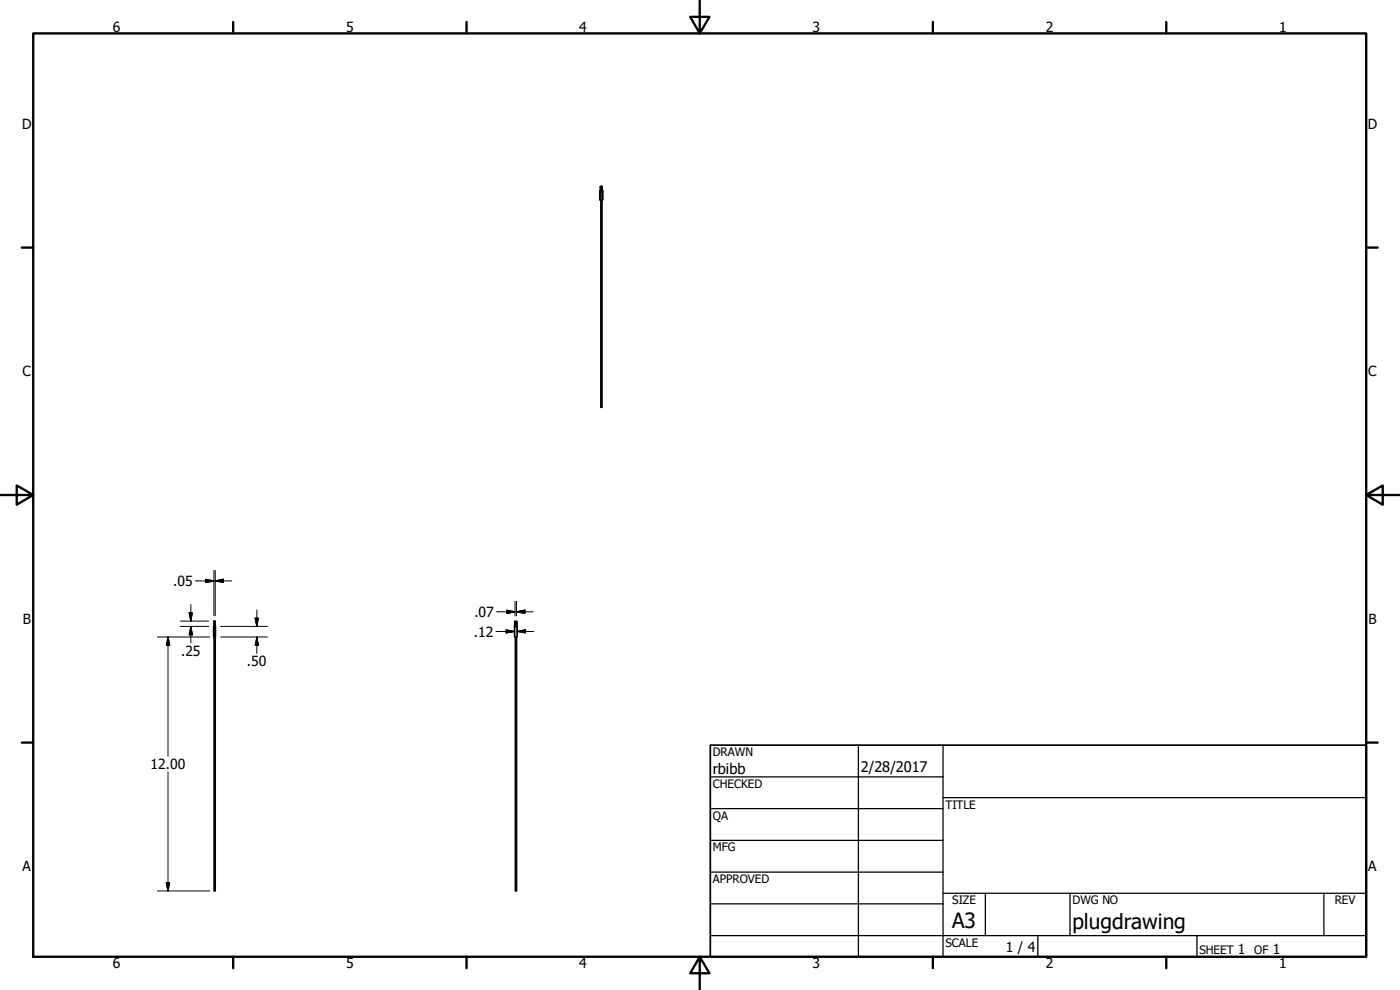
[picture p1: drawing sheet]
<svg xmlns="http://www.w3.org/2000/svg" width="420mm" height="297mm" viewBox="0 0 420 297" stroke-linecap="round" stroke-linejoin="round" font-family="sans-serif">
<!-- layer: Visible (ANSI) -->
<g fill="none" stroke="#000" stroke-width=".51">
<path d="M180.1 56.1l.3 .1M180.1 57.3l-.1 .1M180.4 56.2v1.3l-.3-.1v-1.3l.3 .1v1.3l-.4-.1M180.4 57.1h.1M180.5 57.2v-1.3l.2 .1v1.3M180.5 55.9l.2 .1v1.3l-.2-.1M180.7 57.2l.2 .1v2.6l-.6 .3-.3-.2v-2.6M180.9 57.3l-.6 .3 .1 64.6 .3-.1v-62.1M64.1 187.9h.5v3.2h-.5zM64.2 187.9v-1.5h.4v1.5M64.3 191.1v76.2h.3v-76.2M154.4 187.9h.8v3.2h-.8z"/>
<path d="M154.5 187.9v-1.5l.1 1.5M154.7 191.1v76.2h.3v-76.2M155 187.9v-1.5l.1 1.5"/>
</g>
<!-- layer: Hidden (ANSI) -->
<path d="M64.5 186.4v.5M64.5 187.4v.5" fill="none" stroke="#000" stroke-width=".38"/>
<!-- layer: Border (ANSI) -->
<g fill="none" stroke="#000" stroke-width=".7">
<path d="M10 10h400v277.1h-400zM70 6.6v3.4M140 6.6v3.4M210 0v10l-2.9-4.9h5.8l-2.9 4.9M280 6.6v3.4M350 6.6v3.4M6.5 74.3h3.5M410 74.3h3.4M0 148.5h10l-5-2.8v5.7l5-2.9M410 148.5l5 2.9v-5.7l-5 2.8h10M6.5 222.8h3.5M410 222.8h3.4"/>
<path d="M70 287.1v3.4M140 287.1v3.4M210 287.1l2.9 4.9h-5.8l2.9-4.9v9.9M280 287.1v3.4M350 287.1v3.4"/>
</g>
<!-- layer: Title (ANSI) -->
<g fill="none" stroke="#000" stroke-width=".38">
<path d="M213.2 233.1h69.8M257.6 223.6v63.5M283 239.3h127M283 223.6v63.5M213.2 242.6h69.8M213.2 252.1h69.8M213.2 261.7h69.8M213.2 271.2h69.8M283 268h127M295.7 268v12.7M321.1 268v12.7M397.3 268v12.7"/>
<path d="M213.2 280.7h196.8M311.5 280.7v6.4M359.2 280.7v6.4"/>
</g>
<path d="M213.2 223.6h196.8v63.5h-196.8z" fill="none" stroke="#000" stroke-width=".51"/>
<!-- layer: Dimension (ANSI) -->
<g fill="none" stroke="#000" stroke-width=".3">
<path d="M58.7 174.3h5.5M61.7 173.8l2.5 .5-2.5 .5zM64.2 171.1v13.7M64.6 174.3l2.5-.5v1zM64.6 174.3h4.9M64.6 171.1v13.7M47.2 191.1h15.8M50.4 191.1l.5 2.6h-1zM50.4 191.1v35.8M54.1 187.9h8.5M54.1 186.4h8.5M56.8 183.9h.9l-.4 2.5z"/>
<path d="M57.3 187.9l.4 2.6h-.9zM57.3 181.4v5M57.3 187.9v5M66.2 187.9h14.1M66.2 191.1h14.1M76.6 185.5h.9l-.4 2.4zM77.1 191.1l.4 2.6h-.9zM77.1 183v4.9M77.1 191.1v5M148.8 189.5h5.6M149 183.6h5.6M151.9 189l2.5 .5-2.5 .4z"/>
<path d="M152.1 183.1l2.5 .5-2.5 .5zM154.6 180.4v4.4M155 183.6l2.5-.5v1zM155 183.6h5M155 180.4v4.4M155.2 189.5l2.5-.5v.9zM155.2 189.5h5M50.4 231.6v35.7M47.2 267.3h15.8M49.9 264.8h1l-.5 2.5z"/>
</g>
<g fill="#000" stroke="#000" stroke-width=".3">
<path d="M61.7 174.8l2.5-.5zM61.7 173.8l2.5 .5-2.5 .5zM64.6 174.3l2.5-.5zM64.6 174.3l2.5-.5v1zM50.4 191.1l.5 2.6zM50.4 191.1l.5 2.6h-1zM56.8 183.9l.5 2.5zM56.8 183.9h.9l-.4 2.5zM57.3 187.9l.4 2.6zM57.3 187.9l.4 2.6h-.9zM76.6 185.5l.5 2.4zM76.6 185.5h.9l-.4 2.4z"/>
<path d="M77.1 191.1l.4 2.6zM77.1 191.1l.4 2.6h-.9zM151.9 189.9l2.5-.4zM151.9 189l2.5 .5-2.5 .4zM152.1 184.1l2.5-.5zM152.1 183.1l2.5 .5-2.5 .5zM155 183.6l2.5-.5zM155 183.6l2.5-.5v1zM155.2 189.5l2.5-.5zM155.2 189.5l2.5-.5v.9zM49.9 264.8l.5 2.5zM49.9 264.8h1l-.5 2.5z"/>
</g>
<g font-size="6.3">
<text x="285.8" y="278.6">A3</text>
<text x="321.9" y="278.6">plugdrawing</text>
</g>
<g font-size="4.4">
<text x="213.9" y="232.2">rbibb</text>
<text x="258.4" y="231.6">2/28/2017</text>
</g>
<g font-size="4.2">
<text x="33.8" y="9.6">6</text>
<text x="103.9" y="9.6">5</text>
<text x="173.9" y="9.6">4</text>
<text x="243.8" y="9.6">3</text>
<text x="313.9" y="9.6">2</text>
<text x="383.9" y="9.6">1</text>
<text x="6.7" y="38.7">D</text>
<text x="410.5" y="38.7">D</text>
<text x="6.8" y="113">C</text>
<text x="410.7" y="113">C</text>
<text x="52" y="175.8">.05</text>
<text x="142.4" y="185.1">.07</text>
<text x="6.9" y="187.2">B</text>
<text x="142.2" y="191">.12</text>
<text x="410.7" y="187.2">B</text>
<text x="54.4" y="196.8">.25</text>
<text x="74.1" y="199.9">.50</text>
<text x="45.2" y="230.7">12.00</text>
<text x="6.8" y="261.4">A</text>
<text x="410.7" y="261.4">A</text>
<text x="301.9" y="285.6">1 / 4</text>
<text x="371.5" y="286.2">1</text>
<text x="382" y="286.2">1</text>
<text x="33.8" y="290.5">6</text>
<text x="103.9" y="290.5">5</text>
<text x="173.9" y="290.5">4</text>
<text x="243.8" y="290.5">3</text>
<text x="313.9" y="290.5">2</text>
<text x="383.9" y="290.5">1</text>
</g>
<g font-size="3.5">
<text x="213.9" y="226.9">DRAWN</text>
<text x="213.9" y="236.4">CHECKED</text>
<text x="213.9" y="245.9">QA</text>
<text x="283.8" y="242.6">TITLE</text>
<text x="213.9" y="255.4">MFG</text>
<text x="213.9" y="265">APPROVED</text>
<text x="285.8" y="271.3">SIZE</text>
<text x="321.9" y="271.3">DWG NO</text>
<text x="400.6" y="271.3">REV</text>
<text x="283.8" y="284">SCALE</text>
<text x="360" y="286.2">SHEET</text>
<text x="376.4" y="286.2">OF</text>
</g>
</svg>
